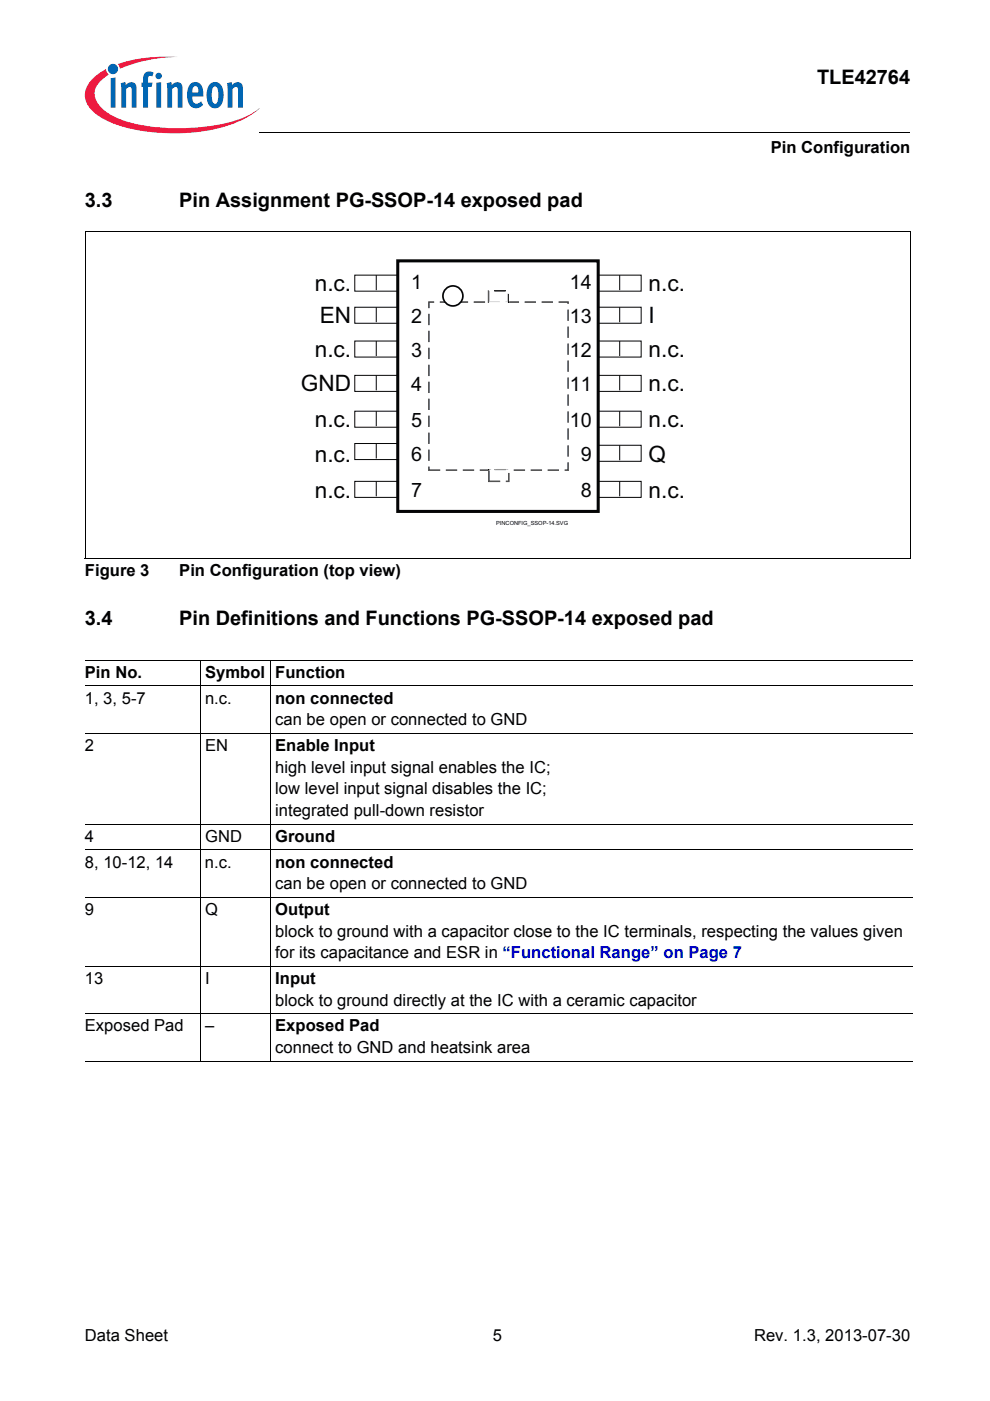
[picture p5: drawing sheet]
<svg xmlns="http://www.w3.org/2000/svg" width="210mm" height="297mm" viewBox="0 0 210 297" stroke-linecap="round" stroke-linejoin="round" font-family="sans-serif">
<circle cx="24" cy="14.6" r="1.09" fill="#0166b3"/>
<g fill="#ed1a40">
<path d="M25 13.6l.8-.3a32.5 32.5 0 0 1 12-1.2 31.8 31.8 0 0 0-11.7 2.2l-.7 .3z"/>
<path d="M19.4 16.9a11.2 11.2 0 0 1 3.1-2.2l.1 .6 .5 .5a5 5 0 0 0-3 4.3 6 6 0 0 0 3.4 4.2 31.6 31.6 0 0 0 15.9 2.9 31.7 31.7 0 0 0 14-3.1l1.6-1.2a17.5 17.5 0 0 1-8.9 4.4 41.1 41.1 0 0 1-22.7-1.4 9.4 9.4 0 0 1-5.1-4.1 4.3 4.3 0 0 1 1.1-4.9z"/>
</g>
<g fill="#0166b3">
<path d="M23.5 16.6l1-.2v6.4h-1z"/>
<path d="M25.6 17.6l.9-.2 .2 .6a1.22 1.22 0 0 1 1.4-.6 1.22 1.22 0 0 1 .9 1.4v4h-1.1v-4.1a.42 .42 0 0 0-.6-.2l-.6 .4v3.9h-1z"/>
<path d="M30.8 15.4l.8-.3 .8 .2 .2 .1-.3 .8-.2-.1a.47 .47 0 0 0-.7 .3v1.1h.9l-.1 .9h-.8v4.4h-1.1v-4.4h-.3v-.9h.3v-.7a1.77 1.77 0 0 1 .5-1.4z"/>
<path d="M35.3 17.6l1-.2 .1 .6a1.22 1.22 0 0 1 1.5-.6 1.22 1.22 0 0 1 .8 1.4v4h-1l-.1-4.1a.42 .42 0 0 0-.6-.2l-.5 .4v3.9h-1z"/>
<path d="M48.1 17.6l1-.2 .1 .6a1.22 1.22 0 0 1 1.5-.6 1.22 1.22 0 0 1 .8 1.4v4h-1l-.1-4.1a.41 .41 0 0 0-.6-.2l-.5 .4v3.9h-1z"/>
<path d="M33 16.1a.68 .68 0 0 1 1.3 0 .68 .68 0 0 1-1.3 0zM33.1 17.6l1.1-.2v5.4h-1.1z"/>
<path d="M40.4 17.8a1.59 1.59 0 0 1 1.8-.2 1.59 1.59 0 0 1 .8 1.5l.1 1.4h-2.3a1.09 1.09 0 0 0 .2 1.1 1.09 1.09 0 0 0 1.2 .3l.4-.4 .4 .7a1.88 1.88 0 0 1-2.1 .6 1.88 1.88 0 0 1-1.2-1.9v-1.7l.3-.8zM41 18.5l-.2 1.1h1.3l-.1-.7a.58 .58 0 0 0-.3-.6 .58 .58 0 0 0-.7 .2z"/>
<path d="M44.6 17.7a1.76 1.76 0 0 1 2 0 1.76 1.76 0 0 1 .8 1.7v1.3a1.96 1.96 0 0 1-2.4 2.2 2.94 2.94 0 0 1-1.2-3.3 2.79 2.79 0 0 1 .8-1.9zM45.2 18.5a4.3 4.3 0 0 0 .1 3.4l.3 .1a1.54 1.54 0 0 0 .7-1.9v-.4a1.19 1.19 0 0 0-.7-1.4z"/>
</g>
<path d="M55 28v.1z" fill="#000"/>
<path d="M55 28h137.9" fill="none" stroke="#000" stroke-width=".21"/>
<path d="M18 29h46v5h-46z" fill="#fff"/>
<path d="M18 140h175.5M42.4 139.9v85.1M57.3 139.9v85.1M18 145.4h175.5M18 155.5h175.5M18 174.7h175.5M18 180.2h175.5M18 190.2h175.5M18 204.9h175.5M18 214.9h175.5M18 225h175.5" fill="none" stroke="#000" stroke-width=".21"/>
<path d="M90.9 64.1h29.6v35.6h-29.6z" fill="#fff"/>
<path d="M120.5 98h.1v1.8h-.9v-.1h.8zM116.1 99.7h2.4v.1h-2.4zM112.5 99.7h2.4v.1h-2.4zM108.9 99.7h2.4v.1h-2.4zM101.7 99.7h1.8v.1h-1.8zM98.1 99.7h2.4v.1h-2.4zM94.5 99.7h2.4v.1h-2.4zM90.8 98.9h.1v.8h2.4v.1h-2.5zM90.8 95.3h.1v2.4h-.1zM120.5 94.4h.1v2.4h-.1zM90.8 91.7h.1v2.4h-.1zM120.5 90.8h.1v2.4h-.1zM90.8 88.1h.1v2.4h-.1zM120.5 87.2h.1v2.4h-.1zM90.8 84.5h.1v2.4h-.1zM120.5 83.6h.1v2.4h-.1zM90.8 80.9h.1v2.4h-.1zM120.5 80h.1v2.4h-.1zM90.8 77.3h.1v2.4h-.1zM120.5 76.4h.1v2.4h-.1zM90.8 73.7h.1v2.4h-.1zM120.5 72.8h.1v2.4h-.1zM90.8 70.1h.1v2.4h-.1zM120.5 69.2h.1v2.4h-.1zM90.8 66.5h.1v2.4h-.1zM120.5 65.6h.1v2.4h-.1zM90.8 63.9h1.2v.2h-1.1v1.2h-.1zM118.4 63.9h2.2v.5h-.1v-.3h-2.1zM114.8 63.9h2.4v.2h-2.4zM111.2 63.9h2.4v.2h-2.4zM108 63.9h2v.2h-2zM100.4 63.9h2.4v.2h-2.4zM96.8 63.9h2.4v.2h-2.4zM93.3 63.9h2.3v.2h-2.3z" fill="#242323"/>
<path d="M120.3 98h.2v1.7h-.8v-.2h.6zM116.1 99.5h2.4v.2h-2.4zM112.5 99.5h2.4v.2h-2.4zM108.9 99.5h2.4v.2h-2.4zM105.3 99.5h2.4v.2h-.4v-.2zM101.7 99.5h2.4v.2h-.4v-.2h-.2v.2h-1.8zM98.1 99.5h2.4v.2h-2.4zM94.5 99.5h2.4v.2h-2.4zM90.9 98.9h.2v.6h2.2v.2h-2.4zM90.9 95.3h.2v2.4h-.2zM120.3 94.4h.2v2.4h-.2zM90.9 91.7h.2v2.4h-.2zM120.3 90.8h.2v2.4h-.2zM90.9 88.1h.2v2.4h-.2zM120.3 87.2h.2v2.4h-.2zM90.9 84.5h.2v2.4h-.2zM120.3 83.6h.2v2.4h-.2zM90.9 80.9h.2v2.4h-.2zM120.3 80h.2v2.4h-.2zM90.9 77.3h.2v2.4h-.2zM120.3 76.4h.2v2.4h-.2zM90.9 73.7h.2v2.4h-.2zM120.3 72.8h.2v2.4h-.2zM90.9 70.1h.2v2.4h-.2zM120.3 69.2h.2v2.4h-.2zM90.9 66.5h.2v2.4h-.2zM120.3 65.6h.2v2.4h-.2zM90.9 64.1h1.1v.1h-.9v1.1h-.2zM118.4 64.1h2.1v.3h-.2v-.2h-1.9zM114.8 64.1h2.4v.1h-2.4zM111.2 64.1h2.4v.1h-2.4zM108 64.1h2v.1h-2zM106 64.1h.4v.1h-.4zM100.4 64.1h2.4v.1h-2.4zM96.8 64.1h2.4v.1h-2.4zM93.3 64.1h2.3v.1h-2.3z" fill="#232322"/>
<path d="M103.6 61.7h4.2v2.4h-4.2z" fill="#fff"/>
<path d="M107.8 62.3h.2v1.6h-.2z" fill="#242323"/>
<path d="M107.2 64.1l.8 .1h-.8z" fill="#232322"/>
<g fill="#080a0a">
<path d="M107.8 63.9l.2 .2z"/>
<path d="M107.6 64.1h.4v.1h-.4z"/>
</g>
<path d="M103.4 61.5h.2v2.6h-.2z" fill="#242323"/>
<path d="M103.4 64.1h.6v.1h2h-2.6z" fill="#232322"/>
<path d="M104 64.1h2v.1h-2z" fill="#080a0a"/>
<path d="M104.8 61.6h2.4" fill="none" stroke="#242323" stroke-width=".21"/>
<path d="M107.7 62.3h.1v1.8h-.6v-.2h.5zM103.6 61.7h.1v2.2h2.3v.2h-2.4zM104.8 61.7h2.4v.1h-2.4z" fill="#232322"/>
<path d="M103.7 99.7h4.2v2.4h-4.2z" fill="#fff"/>
<path d="M107.9 100.3h.1v1.9h-.8v-.1h.7zM103.5 99.8h.2v2.3h2.4v.1h-2.6z" fill="#242323"/>
<g fill="#080a0a">
<path d="M103.5 99.7h.2v.1h-.2z"/>
<path d="M103.5 99.5h.2v.2h-.2z"/>
</g>
<path d="M104.9 99.5h.4v.2h-.4z" fill="#232322"/>
<path d="M105.3 99.5h2v.2h-2z" fill="#080a0a"/>
<path d="M107.7 100.3h.2v1.8h-.7v-.2h.5zM103.7 99.7h.1v2.2h2.3v.2h-2.4zM104.9 99.7h2.4v.1h-2.4z" fill="#232322"/>
<path d="M103.7 64.1h4" fill="none" stroke="#fff" stroke-width=".36"/>
<path d="M103.8 99.7h3.9" fill="none" stroke="#fff" stroke-width=".3"/>
<path d="M75.2 102.1h9.1v3.4h-9.1z" fill="#fff"/>
<path d="M75.2 102.1h9.1v3.4h-9.1zM79.8 102.1v3.1" fill="none" stroke="#030405" stroke-width=".21"/>
<path d="M75.2 58.3h9.1v3.4h-9.1z" fill="#fff"/>
<path d="M75.2 58.3h9.1v3.4h-9.1zM79.8 58.3v3.2" fill="none" stroke="#030405" stroke-width=".21"/>
<path d="M75.2 94h9.1v3.4h-9.1z" fill="#fff"/>
<path d="M75.2 94h9.1v3.4h-9.1zM79.8 94v3.2" fill="none" stroke="#030405" stroke-width=".21"/>
<path d="M75.2 87.2h9.1v3.4h-9.1z" fill="#fff"/>
<path d="M75.2 87.2h9.1v3.4h-9.1zM79.8 87.2v3.2" fill="none" stroke="#030405" stroke-width=".21"/>
<path d="M75.2 79.6h9.1v3.4h-9.1z" fill="#fff"/>
<path d="M75.2 79.6h9.1v3.4h-9.1zM79.8 79.6v3.2" fill="none" stroke="#030405" stroke-width=".21"/>
<path d="M75.2 72.3h9.1v3.4h-9.1z" fill="#fff"/>
<path d="M75.2 72.3h9.1v3.4h-9.1zM79.8 72.3v3.2" fill="none" stroke="#030405" stroke-width=".21"/>
<path d="M75.2 65.1h9.1v3.4h-9.1z" fill="#fff"/>
<path d="M75.2 65.1h9.1v3.4h-9.1zM79.8 65.1v3.2" fill="none" stroke="#030405" stroke-width=".21"/>
<path d="M126.8 102.1h9.1v3.4h-9.1z" fill="#fff"/>
<path d="M126.8 102.1h9.1v3.4h-9.1zM131.4 102.1v3.1" fill="none" stroke="#030405" stroke-width=".21"/>
<path d="M126.8 94.4h9.1v3.4h-9.1z" fill="#fff"/>
<path d="M126.8 94.4h9.1v3.4h-9.1zM131.4 94.4v3.2" fill="none" stroke="#030405" stroke-width=".21"/>
<path d="M126.8 87.2h9.1v3.4h-9.1z" fill="#fff"/>
<path d="M126.8 87.2h9.1v3.4h-9.1zM131.4 87.2v3.2" fill="none" stroke="#030405" stroke-width=".21"/>
<path d="M126.8 79.6h9.1v3.4h-9.1z" fill="#fff"/>
<path d="M126.8 79.6h9.1v3.4h-9.1zM131.4 79.6v3.2" fill="none" stroke="#030405" stroke-width=".21"/>
<path d="M126.8 72.3h9.1v3.4h-9.1z" fill="#fff"/>
<path d="M126.8 72.3h9.1v3.4h-9.1zM131.4 72.3v3.2" fill="none" stroke="#030405" stroke-width=".21"/>
<path d="M126.8 65.1h9.1v3.4h-9.1z" fill="#fff"/>
<path d="M126.8 65.1h9.1v3.4h-9.1zM131.4 65.1v3.2" fill="none" stroke="#030405" stroke-width=".21"/>
<path d="M126.8 58.3h9.1v3.4h-9.1z" fill="#fff"/>
<path d="M126.8 58.3h9.1v3.4h-9.1zM131.4 58.3v3.2" fill="none" stroke="#030405" stroke-width=".21"/>
<path d="M84.3 55.3h42.5v53.1h-42.5z" fill="none" stroke="#030405" stroke-width=".65" stroke-linecap="butt"/>
<circle cx="96" cy="62.7" r="2.12" fill="#fff"/>
<circle cx="96" cy="62.7" r="2.12" fill="none" stroke="#030405" stroke-width=".36"/>
<path d="M18 49.2h175M18 49.1v69.3M192.9 49.2v69.2M18 118.4h174.9" fill="none" stroke="#000" stroke-width=".21"/>
<g font-size="4.8" fill="#030405">
<text x="66.7" y="61.7">n.c.</text>
<text x="137.5" y="61.7">n.c.</text>
<text x="67.8" y="68.5">EN</text>
<text x="137.5" y="68.5">I</text>
<text x="66.7" y="75.8">n.c.</text>
<text x="137.5" y="75.8">n.c.</text>
<text x="63.8" y="83">GND</text>
<text x="137.5" y="83">n.c.</text>
<text x="66.7" y="90.6">n.c.</text>
<text x="137.5" y="90.6">n.c.</text>
<text x="66.7" y="97.9">n.c.</text>
<text x="137.5" y="97.9">Q</text>
<text x="66.7" y="105.5">n.c.</text>
<text x="137.5" y="105.5">n.c.</text>
</g>
<g font-size="4.2">
<text x="173.2" y="17.8">TLE42764</text>
<text x="18" y="43.8">3.3</text>
<text x="38" y="43.8">Pin Assignment PG-SSOP-14 exposed pad</text>
<text x="18" y="132.5">3.4</text>
<text x="38" y="132.5">Pin Definitions and Functions PG-SSOP-14 exposed pad</text>
</g>
<g font-size="4.2" fill="#030405">
<text x="87.2" y="61.2">1</text>
<text x="120.8" y="61.2">14</text>
<text x="87.2" y="68.4">2</text>
<text x="120.8" y="68.4">13</text>
<text x="87.2" y="75.6">3</text>
<text x="120.8" y="75.6">12</text>
<text x="87.2" y="82.8">4</text>
<text x="120.8" y="82.8">11</text>
<text x="87.2" y="90.5">5</text>
<text x="120.8" y="90.5">10</text>
<text x="87.2" y="97.7">6</text>
<text x="123.1" y="97.7">9</text>
<text x="87.2" y="105.3">7</text>
<text x="123.1" y="105.3">8</text>
</g>
<g font-size="3.5">
<text x="163.4" y="32.5">Pin Configuration</text>
<text x="18" y="122.2">Figure 3</text>
<text x="38" y="122.2">Pin Configuration (top view)</text>
<text x="18" y="143.7">Pin No.</text>
<text x="43.5" y="143.7">Symbol Function</text>
<text x="18" y="149.2">1, 3, 5-7</text>
<text x="43.5" y="149.2">n.c.</text>
<text x="58.4" y="149.2">non connected</text>
<text x="58.4" y="153.8">can be open or connected to GND</text>
<text x="18" y="159.2">2</text>
<text x="43.5" y="159.2">EN</text>
<text x="58.4" y="159.2">Enable Input</text>
<text x="58.4" y="163.8">high level input signal enables the IC;</text>
<text x="58.4" y="168.4">low level input signal disables the IC;</text>
<text x="58.4" y="173">integrated pull-down resistor</text>
<text x="18" y="178.5">4</text>
<text x="43.5" y="178.5">GND</text>
<text x="58.4" y="178.5">Ground</text>
<text x="18" y="183.9">8, 10-12, 14</text>
<text x="43.5" y="183.9">n.c.</text>
<text x="58.4" y="183.9">non connected</text>
<text x="58.4" y="188.5">can be open or connected to GND</text>
<text x="18" y="194">9</text>
<text x="43.5" y="194">Q</text>
<text x="58.4" y="194">Output</text>
<text x="58.4" y="198.6">block to ground with a capacitor close to the IC terminals, respecting the values given</text>
<text x="58.4" y="203.2">for its capacitance and ESR in “Functional Range” on Page 7</text>
<text x="18" y="208.6">13</text>
<text x="43.5" y="208.6">I</text>
<text x="58.4" y="208.6">Input</text>
<text x="58.4" y="213.2">block to ground directly at the IC with a ceramic capacitor</text>
<text x="18" y="218.7">Exposed Pad</text>
<text x="43.5" y="218.7">–</text>
<text x="58.4" y="218.7">Exposed Pad</text>
<text x="58.4" y="223.3">connect to GND and heatsink area</text>
<text x="18" y="284.4">Data Sheet</text>
<text x="104.5" y="284.4">5</text>
<text x="159.9" y="284.4">Rev. 1.3, 2013-07-30</text>
</g>
<text font-size="1.2" fill="#030405" x="105.2" y="111.3">PINCONFIG_SSOP-14.SVG</text>
</svg>
